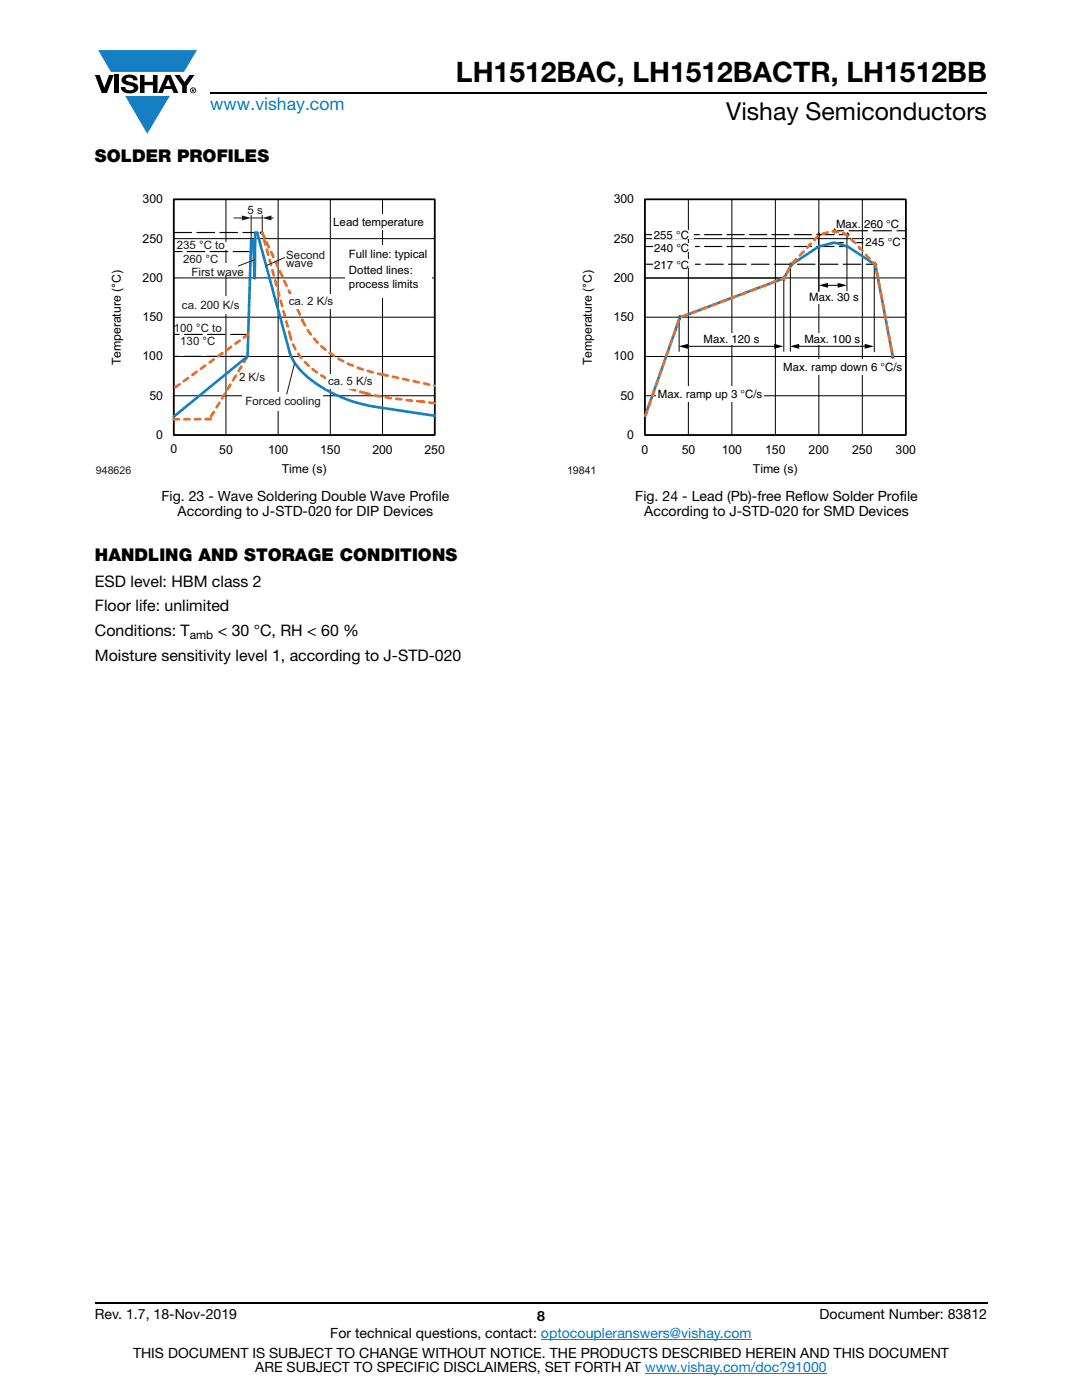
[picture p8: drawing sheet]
<svg xmlns="http://www.w3.org/2000/svg" width="216mm" height="279mm" viewBox="0 0 216 279" stroke-linecap="round" stroke-linejoin="round" font-family="sans-serif">
<g fill="#147fc3">
<path d="M19.6 10h19.7l-2.6 4.3h-1.1h-13.5z"/>
<path d="M25 19.2h8.9l-4.5 7.5z"/>
</g>
<g fill="#000">
<path d="M18.9 15h1l.9 2.5 1-2.5h.9l-1.4 3.6h-1zM22.9 15h.9v3.6h-.9zM24.6 15.3a2.1 2.1 0 0 1 2.8 .3l.1 .4h-.9a.79 .79 0 0 0-.7-.5 .79 .79 0 0 0-.8 .4l.3 .3 1 .2a1.08 1.08 0 0 1 1.2 1 1.08 1.08 0 0 1-1.1 1.2 1.73 1.73 0 0 1-2.4-1.2h.9a.96 .96 0 0 0 .8 .6 .96 .96 0 0 0 .9-.4 1.31 1.31 0 0 0-1.2-.6 1.03 1.03 0 0 1-1.1-.6 1.03 1.03 0 0 1 .2-1.1zM27.9 15h.9v1.3h1.7v-1.3h.9v3.6h-.9v-1.6h-1.7v1.6h-.9zM34.8 15h1.1l.9 1.4 1-1.4h1l-1.5 2.2v1.4h-.9v-1.4z"/>
<path d="M33.6 15.9l.5 1.3h-1.1zM33.1 15l-1.6 3.6h1l.3-.8h1.5l.3 .8h1l-1.6-3.6z"/>
<path d="M38.4 17.8h.2v.2h-.2zM38.3 17.7v.7h.1v-.3l.4 .3-.2-.3 .2-.2-.1-.2z"/>
<path d="M38.1 18a.46 .46 0 0 1 .9 0 .46 .46 0 0 1-.9 0zM37.9 18a.6 .6 0 0 0 1.2 0 .6 .6 0 0 0-1.2 0z"/>
</g>
<path d="M42 18.6h155M18.9 260h178.1" fill="none" stroke="#000" stroke-width=".36"/>
<path d="M107.9 267.3h42.1M128.7 274h36.3" fill="none" stroke="#007ec4" stroke-width=".2"/>
<path d="M19.1 35.2h83.7v60h-83.7z" fill="#fff"/>
<path d="M34.7 39.8h52v47h-52z" fill="none" stroke="#000" stroke-width=".34"/>
<path d="M34.7 39.8h52v47h-52zM45.1 39.8v47M55.5 39.8v47M65.9 39.8v47M76.3 39.8v47M34.7 47.6h52M34.7 55.5h52M34.7 63.3h52M34.7 71.1h52M34.7 79h52" fill="none" stroke="#000" stroke-width=".2"/>
<path d="M52.3 46.4h-1" fill="none" stroke="#1a1a18" stroke-width=".42" stroke-dasharray=".7 1.9" stroke-dashoffset=".3"/>
<path d="M51.3 46.4l6.5 24a13.3 13.3 0 0 0 5.9 6.6 29.2 29.2 0 0 0 11.2 4.2l11.8 1.8" fill="none" stroke="#e8eae9" stroke-width=".2"/>
<path d="M57.9 67.2l-5.6-20.8M72.9 78.5a24.8 24.8 0 0 1-12-6.2 12 12 0 0 1-3-5.1M34.7 83.7l7.4-.1M42.1 83.1l7.3-12M84.3 80.2l-6.7-.8-4.6-.9M86.7 80.5l-2.4-.3" fill="none" stroke="#f16b22" stroke-width=".53" stroke-dasharray="1.1 1.1"/>
<path d="M68.9 48.9h17.3v10.6h-17.3z" fill="#fff"/>
<path d="M34.7 46.4h16.2M50 50.2h-15.3M49.4 71.1h-14.7M49.5 66.7h-14.8" fill="none" stroke="#040503" stroke-width=".23" stroke-dasharray="3.5 1.1"/>
<path d="M36.6 48.3h9.8v1.5h-9.8z" fill="#fff"/>
<path d="M46.7 43.5h1.9M50.1 43v5M52.3 43v3.4" fill="none" stroke="#1a1a18" stroke-width=".2"/>
<path d="M48.3 43l1.8 .5-1.8 .5z" fill="#1a1a18"/>
<path d="M53.8 43.5h.8" fill="none" stroke="#1a1a18" stroke-width=".2"/>
<path d="M52.3 43.5l1.9-.5v1z" fill="#1a1a18"/>
<path d="M41.2 52.4h6.5v2.4h-6.5z" fill="#fff"/>
<path d="M86.7 83l-11.8-1.8a27.5 27.5 0 0 1-15-7.4 8.9 8.9 0 0 1-2.1-3.4l-6.5-24h-.4l-.1 9.2-.3-7.6h-.4l-.7 23.1-14.7 12.1" fill="none" stroke="#147fc3" stroke-width=".53"/>
<path d="M50.1 43.5h2.2" fill="none" stroke="#1a1a18" stroke-width=".2"/>
<g fill="#fff">
<path d="M66.4 42.8h11.7v3.2h-11.7z"/>
<path d="M35.9 59.1h12.9v3.4h-12.9z"/>
<path d="M48.3 78.3h16.2v3.7h-16.2z"/>
<path d="M65.2 74.7h9.5v2.9h-9.5z"/>
</g>
<path d="M52.3 46.4l8.1 17.6M49.5 66.7l-14.8 10.8M60.4 64a18.4 18.4 0 0 0 11.2 9.5l4.7 1.3M76.3 74.8l10.4 2.2" fill="none" stroke="#f16b22" stroke-width=".53" stroke-dasharray="1.1 1.1"/>
<path d="M57.3 58.7h9.5v2.9h-9.5z" fill="#fff"/>
<path d="M50.9 51.8l-3.4 1.3M56.8 51.4l-3.7 1.6M58.8 72.6l-1.6 6" fill="none" stroke="#1a1a18" stroke-width=".2"/>
<path d="M113.1 35.2h83.7v60.1h-83.7z" fill="#fff"/>
<path d="M128.7 39.8h52v47h-52z" fill="none" stroke="#000" stroke-width=".34"/>
<path d="M128.7 39.8h52v47h-52M128.7 39.8v47M137.4 39.8v47M146 39.8v47M154.7 39.8v47M163.4 39.8v47M172.1 39.8v47M128.7 47.6h52M128.7 55.5h52M128.7 63.3h52M128.7 71.1h52M128.7 79h52" fill="none" stroke="#000" stroke-width=".2"/>
<path d="M135.7 63l.2 .4-.2 .3-.3-.3z" fill="#292d2f"/>
<path d="M135.9 63.4l-.2-.4-.3 .4 .3 .3" fill="none" stroke="#292d2f" stroke-width=".3"/>
<path d="M156.5 55.2l.2 .3-.2 .3-.3-.3z" fill-rule="evenodd" fill="#292d2f"/>
<path d="M156.5 55.2l.2 .3-.2 .3-.3-.3z" fill="none" stroke="#292d2f" stroke-width=".3"/>
<path d="M157.9 52.5l.2 .3-.2 .4-.3-.4z" fill-rule="evenodd" fill="#292d2f"/>
<path d="M157.9 52.5l.2 .3-.2 .4-.3-.4z" fill="none" stroke="#292d2f" stroke-width=".3"/>
<path d="M163.4 46.5l.2 .4-.2 .3-.2-.3z" fill-rule="evenodd" fill="#292d2f"/>
<path d="M163.4 46.5l.2 .4-.2 .3-.2-.3z" fill="none" stroke="#292d2f" stroke-width=".3"/>
<path d="M166.5 45.8l.3 .3-.3 .3-.2-.3z" fill-rule="evenodd" fill="#292d2f"/>
<path d="M166.5 45.8l.3 .3-.3 .3-.2-.3z" fill="none" stroke="#292d2f" stroke-width=".3"/>
<path d="M169.1 46.5l.3 .4-.3 .3-.2-.3z" fill-rule="evenodd" fill="#292d2f"/>
<path d="M169.1 46.5l.3 .4-.3 .3-.2-.3z" fill="none" stroke="#292d2f" stroke-width=".3"/>
<path d="M174.7 52.5l.2 .3-.2 .4-.3-.4z" fill-rule="evenodd" fill="#292d2f"/>
<path d="M174.7 52.5l.2 .3-.2 .4-.3-.4z" fill="none" stroke="#292d2f" stroke-width=".3"/>
<path d="M178.1 70.8l.3 .3-.3 .3-.2-.3z" fill-rule="evenodd" fill="#292d2f"/>
<path d="M178.1 70.8l.3 .3-.3 .3-.2-.3z" fill="none" stroke="#292d2f" stroke-width=".35"/>
<path d="M128.8 55.5h27.7" fill="none" stroke="#000001" stroke-width=".2"/>
<path d="M128.8 49.2h1.8M166.5 48.4h1.8M167.5 49.2h1.7M170.4 48.4h1.8" fill="none" stroke="#000001" stroke-width=".23"/>
<path d="M166.4 49.2h-35.3" fill="none" stroke="#000001" stroke-width=".23" stroke-dasharray="3.4 1"/>
<path d="M130.3 48.4h8.2v1.8h-8.2z" fill="#fff"/>
<path d="M128.8 52.7h1.8M172.8 52.7h1.8" fill="none" stroke="#000001" stroke-width=".23"/>
<path d="M171.8 52.7h-40.7" fill="none" stroke="#000001" stroke-width=".23" stroke-dasharray="3.5 1.1"/>
<path d="M130.3 51.7h8.3v1.8h-8.3z" fill="#fff"/>
<path d="M164.9 56.9h2.6" fill="none" stroke="#000001" stroke-width=".2"/>
<g fill="#000001">
<path d="M163.4 56.9l1.8-.5v1z"/>
<path d="M167.2 56.4l1.8 .5-1.8 .5z"/>
</g>
<path d="M128.8 46.8h1.8M166.5 46.1h1.8M167.5 46.8h1.7M179 46.1h1.7" fill="none" stroke="#000001" stroke-width=".23"/>
<path d="M166.4 46.8h-35.3" fill="none" stroke="#000001" stroke-width=".23" stroke-dasharray="3.4 1"/>
<path d="M169.4 46.1h9" fill="none" stroke="#000001" stroke-width=".23" stroke-dasharray="3.7 1.1"/>
<g fill="#fff">
<path d="M130.3 45.9h8.2v1.8h-8.2z"/>
<path d="M172.4 47.2h7.6v2.3h-7.6z"/>
</g>
<path d="M156.4 55.4v14.7M135.5 63.2v6.9M136.9 69.1h17.9" fill="none" stroke="#000001" stroke-width=".2"/>
<g fill="#000001">
<path d="M135.4 69.1l1.9-.5v1z"/>
<path d="M154.5 68.6l1.8 .5-1.8 .5z"/>
</g>
<path d="M157.7 52.8v17.3M174.4 52.7v17.5M159.1 69.1h13.8" fill="none" stroke="#000001" stroke-width=".2"/>
<g fill="#000001">
<path d="M157.6 69.1l1.9-.5v1z"/>
<path d="M172.5 68.6l1.9 .5-1.9 .5z"/>
</g>
<path d="M163.4 46.9v11.1M169 47.1v10.9" fill="none" stroke="#000001" stroke-width=".2"/>
<g fill="#fff">
<path d="M161.2 58.3h10.2v2.3h-10.2z"/>
<path d="M160.3 66.5h11.5v2.2h-11.5z"/>
<path d="M140.2 66.5h11.5v2.2h-11.5z"/>
<path d="M156.1 71.7h24.1v3h-24.1z"/>
<path d="M131 77.2h21.4v3h-21.4z"/>
</g>
<path d="M178.1 71.1l-3.4-18.3-5.6-3.6-2.6-.8-3.1 .8-5.5 3.6-1.4 2.7-20.8 7.9-7 19.5" fill="none" stroke="#1782c5" stroke-width=".53"/>
<path d="M128.8 82.9l6.9-19.6 20.9-7.7 1.3-2.8 5.5-6 2.8-.6a7.3 7.3 0 0 1 2.9 .8l3.1 3.1 2.5 2.9 3.4 18" fill="none" stroke="#f37229" stroke-width=".53" stroke-dasharray="1.1 1.1"/>
<text font-size="5.6" x="91" y="16.4">LH1512BAC, LH1512BACTR, LH1512BB</text>
<text font-size="4.9" x="144.9" y="24">Vishay Semiconductors</text>
<text font-size="3.5" fill="#007ec4" x="42" y="21.9">www.vishay.com</text>
<g font-size="3.5">
<text x="18.9" y="32.3">SOLDER PROFILES</text>
<text x="18.9" y="112">HANDLING AND STORAGE CONDITIONS</text>
</g>
<g font-size="3.2">
<text x="18.9" y="117.1">ESD level: HBM class 2</text>
<text x="18.9" y="122">Floor life: unlimited</text>
<text x="18.9" y="126.9">Conditions: T</text>
<text x="18.9" y="131.9">Moisture sensitivity level 1, according to J-STD-020</text>
<text x="43.5" y="126.9">&lt; 30 °C, RH &lt; 60 %</text>
</g>
<g font-size="2.8">
<text x="32.2" y="99.9">Fig. 23 - Wave Soldering Double Wave Profile</text>
<text x="126.8" y="99.9">Fig. 24 - Lead (Pb)-free Reflow Solder Profile</text>
<text x="35.4" y="103.1">According to J-STD-020 for DIP Devices</text>
<text x="128.6" y="103.1">According to J-STD-020 for SMD Devices</text>
<text x="18.9" y="263.3">Rev. 1.7, 18-Nov-2019</text>
<text x="107.2" y="263.6">8</text>
<text x="163.6" y="263.3">Document Number: 83812</text>
<text x="65.9" y="267.1">For technical questions, contact: optocoupleranswers@vishay.com</text>
<text x="26.5" y="271">THIS DOCUMENT IS SUBJECT TO CHANGE WITHOUT NOTICE. THE PRODUCTS DESCRIBED HEREIN AND THIS DOCUMENT</text>
<text x="50.9" y="273.8">ARE SUBJECT TO SPECIFIC DISCLAIMERS, SET FORTH AT www.vishay.com/doc?91000</text>
</g>
<g font-size="2.5">
<text x="28.5" y="40.6">300</text>
<text x="122.5" y="40.6">300</text>
<text x="28.5" y="48.4">250</text>
<text x="122.5" y="48.4">250</text>
<text x="28.4" y="56.3">200</text>
<text x="122.5" y="56.3">200</text>
<text x="28.4" y="64.1">150</text>
<text x="122.4" y="64.1">150</text>
<text x="28.4" y="71.9">100</text>
<text x="122.4" y="71.9">100</text>
<text x="24.1" y="72.9" transform="rotate(-90 24.1 72.9)">Temperature (°C)</text>
<text x="118.1" y="72.9" transform="rotate(-90 118.1 72.9)">Temperature (°C)</text>
<text x="29.8" y="79.8">50</text>
<text x="123.8" y="79.8">50</text>
<text x="31.2" y="87.6">0</text>
<text x="125.2" y="87.6">0</text>
<text x="34" y="90.4">0</text>
<text x="43.8" y="90.6">50</text>
<text x="53.5" y="90.6">100</text>
<text x="56.2" y="94.4">Time (s)</text>
<text x="63.9" y="90.6">150</text>
<text x="74.3" y="90.6">200</text>
<text x="84.7" y="90.6">250</text>
<text x="128" y="90.6">0</text>
<text x="136" y="90.6">50</text>
<text x="144" y="90.6">100</text>
<text x="150.2" y="94.4">Time (s)</text>
<text x="152.7" y="90.6">150</text>
<text x="161.4" y="90.6">200</text>
<text x="170" y="90.6">250</text>
<text x="178.7" y="90.6">300</text>
</g>
<text font-size="2.4" x="37.8" y="127.5">amb</text>
<g font-size="2.3" fill="#1a1a18">
<text x="49.4" y="42.6">5 s</text>
<text x="35.3" y="49.8">235 °C to</text>
<text x="36.5" y="52.5">260 °C</text>
<text x="57.1" y="53.3">wave</text>
<text x="57.1" y="51.6">Second</text>
<text x="38.2" y="55">First wave</text>
<text x="36.3" y="61.6">ca. 200 K/s</text>
<text x="57.6" y="60.9">ca. 2 K/s</text>
<text x="34.7" y="66.2">100 °C to</text>
<text x="36" y="68.9">130 °C</text>
<text x="47.7" y="76.1">2 K/s</text>
<text x="65.5" y="76.7">ca. 5 K/s</text>
<text x="49" y="80.9">Forced cooling</text>
</g>
<g font-size="2.3">
<text x="66.5" y="45.1">Lead temperature</text>
<text x="69.6" y="51.5">Full line: typical</text>
<text x="69.6" y="54.6">Dotted lines:</text>
<text x="69.6" y="57.4">process limits</text>
</g>
<g font-size="2.3" fill="#000001">
<text x="130.5" y="47.7">255 °C</text>
<text x="166.8" y="45.5">Max. 260 °C</text>
<text x="130.5" y="50.3">240 °C</text>
<text x="130.5" y="53.7">217 °C</text>
<text x="172.7" y="49.1">245 °C</text>
<text x="161.5" y="60.1">Max. 30 s</text>
<text x="140.4" y="68.4">Max. 120 s</text>
<text x="160.5" y="68.4">Max. 100 s</text>
<text x="156.3" y="74">Max. ramp down 6 °C/s</text>
<text x="131.3" y="79.3">Max. ramp up 3 °C/s</text>
</g>
<text font-size="2.1" fill="#1a1a18" x="19.1" y="94.6">948626</text>
<text font-size="2.1" fill="#101315" x="113.1" y="94.6">19841</text>
</svg>
